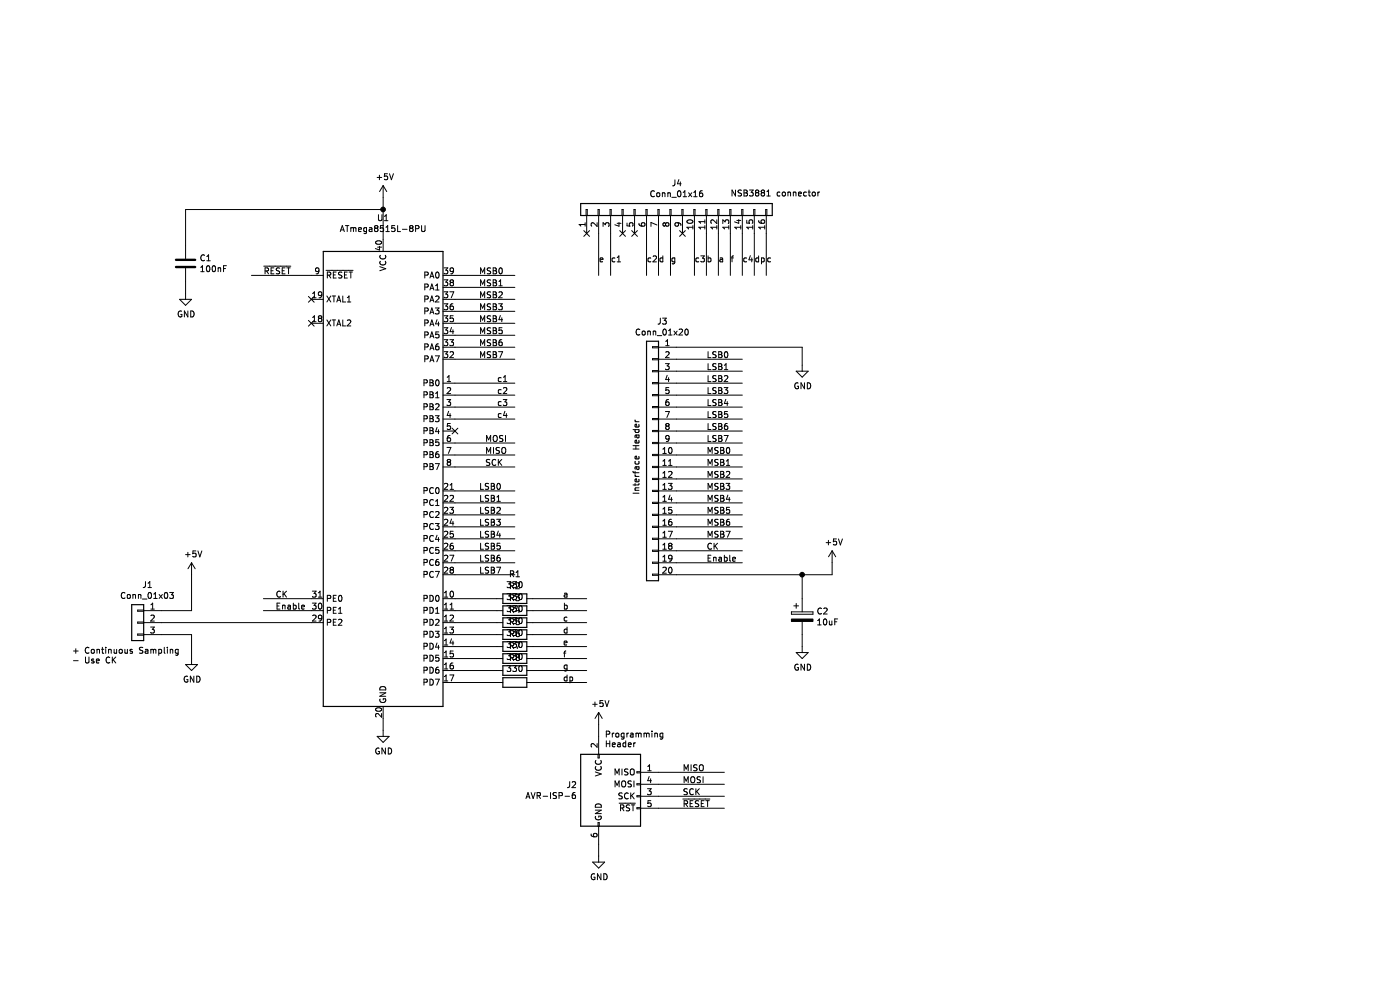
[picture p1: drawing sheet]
EESchema Schematic File Version 4
EELAYER 29 0
EELAYER END
$Descr A4 11693 8268
encoding utf-8
Sheet 1 1
Title "16-bit 4-digit Hex Display"
Date "2020-01-19"
Rev "001"
Comp "Canned Bytes"
Comment1 "ATmega8515"
Comment2 ""
Comment3 ""
Comment4 ""
$EndDescr
$Comp
L MCU_Microchip_ATmega:ATmega8515L-8PU U1
U 1 1
P 3200 4000
F 0 "U1" H 3200 6181 50  0000 C CNN
F 1 "ATmega8515L-8PU" H 3200 6090 50  0000 C CNN
F 2 "Package_DIP:DIP-40_W15.24mm" H 3200 4000 50  0001 C CIN
F 3 "http://ww1.microchip.com/downloads/en/DeviceDoc/doc2512.pdf" H 3200 4000 50  0001 C CNN
	1    3200 4000
	1    0    0    -1  
$EndComp
$Comp
L Device:C C1
U 1 1
P 1550 2200
F 0 "C1" H 1665 2246 50  0000 L CNN
F 1 "100nF" H 1665 2155 50  0000 L CNN
F 2 "Capacitor_THT:C_Rect_L9.0mm_W2.5mm_P7.50mm_MKT" H 1588 2050 50  0001 C CNN
F 3 "~" H 1550 2200 50  0001 C CNN
	1    1550 2200
	1    0    0    -1  
$EndComp
$Comp
L Connector:AVR-ISP-6 J2
U 1 1
P 5100 6650
F 0 "J2" H 4821 6746 50  0000 R CNN
F 1 "AVR-ISP-6" H 4821 6655 50  0000 R CNN
F 2 "Connector_PinHeader_2.54mm:PinHeader_2x03_P2.54mm_Vertical" V 4850 6700 50  0001 C CNN
F 3 " ~" H 3825 6100 50  0001 C CNN
	1    5100 6650
	1    0    0    -1  
$EndComp
$Comp
L Connector_Generic:Conn_01x16 J4
U 1 1
P 5600 1750
F 0 "J4" V 5817 1696 50  0000 C CNN
F 1 "Conn_01x16" V 5726 1696 50  0000 C CNN
F 2 "Connector_PinHeader_2.54mm:PinHeader_1x16_P2.54mm_Vertical" H 5600 1750 50  0001 C CNN
F 3 "~" H 5600 1750 50  0001 C CNN
	1    5600 1750
	0    -1   -1   0   
$EndComp
$Comp
L power:GND #PWR01
U 1 1
P 1550 2450
F 0 "#PWR01" H 1550 2200 50  0001 C CNN
F 1 "GND" H 1555 2277 50  0000 C CNN
F 2 "" H 1550 2450 50  0001 C CNN
F 3 "" H 1550 2450 50  0001 C CNN
	1    1550 2450
	1    0    0    -1  
$EndComp
$Comp
L power:+5V #PWR07
U 1 1
P 6950 4700
F 0 "#PWR07" H 6950 4550 50  0001 C CNN
F 1 "+5V" H 6965 4873 50  0000 C CNN
F 2 "" H 6950 4700 50  0001 C CNN
F 3 "" H 6950 4700 50  0001 C CNN
	1    6950 4700
	1    0    0    -1  
$EndComp
Text Label 6000 2200 0    50   ~ 0
a
Text Label 5900 2200 0    50   ~ 0
b
Text Label 6400 2200 0    50   ~ 0
c
Text Label 5500 2200 0    50   ~ 0
d
Text Label 5000 2200 0    50   ~ 0
e
Text Label 6100 2200 0    50   ~ 0
f
Text Label 5600 2200 0    50   ~ 0
g
Text Label 6300 2200 0    50   ~ 0
dp
Text Label 5100 2200 0    50   ~ 0
c1
Text Label 5400 2200 0    50   ~ 0
c2
Text Label 5800 2200 0    50   ~ 0
c3
Text Label 6200 2200 0    50   ~ 0
c4
Wire Wire Line
	5000 1950 5000 2300
Wire Wire Line
	5100 1950 5100 2300
Wire Wire Line
	5400 1950 5400 2300
Wire Wire Line
	5500 1950 5500 2300
Wire Wire Line
	5600 1950 5600 2300
Wire Wire Line
	5800 1950 5800 2300
Wire Wire Line
	5900 1950 5900 2300
Wire Wire Line
	6000 1950 6000 2300
Wire Wire Line
	6100 1950 6100 2300
Wire Wire Line
	6200 1950 6200 2300
Wire Wire Line
	6300 1950 6300 2300
Wire Wire Line
	6400 1950 6400 2300
Text Notes 6100 1650 0    50   ~ 0
NSB3881 connector
NoConn ~ 5700 1950
NoConn ~ 5300 1950
NoConn ~ 5200 1950
NoConn ~ 4900 1950
$Comp
L Connector_Generic:Conn_01x20 J3
U 1 1
P 5450 3800
F 0 "J3" H 5368 4917 50  0000 C CNN
F 1 "Conn_01x20" H 5368 4826 50  0000 C CNN
F 2 "Connector_PinHeader_2.54mm:PinHeader_1x20_P2.54mm_Vertical" H 5450 3800 50  0001 C CNN
F 3 "~" H 5450 3800 50  0001 C CNN
	1    5450 3800
	-1   0    0    -1  
$EndComp
$Comp
L Device:R R8
U 1 1
P 4300 5700
F 0 "R8" V 4093 5700 50  0000 C CNN
F 1 "330" V 4184 5700 50  0000 C CNN
F 2 "Resistor_THT:R_Axial_DIN0207_L6.3mm_D2.5mm_P10.16mm_Horizontal" V 4230 5700 50  0001 C CNN
F 3 "~" H 4300 5700 50  0001 C CNN
	1    4300 5700
	0    1    1    0   
$EndComp
Text Label 4700 5000 0    50   ~ 0
a
Text Label 4700 5100 0    50   ~ 0
b
Text Label 4700 5200 0    50   ~ 0
c
Text Label 4700 5300 0    50   ~ 0
d
Text Label 4700 5400 0    50   ~ 0
e
Text Label 4700 5500 0    50   ~ 0
f
Text Label 4700 5600 0    50   ~ 0
g
Text Label 4700 5700 0    50   ~ 0
dp
Wire Wire Line
	3800 3200 4300 3200
Wire Wire Line
	3800 3300 4300 3300
Wire Wire Line
	3800 3400 4300 3400
Wire Wire Line
	3800 3500 4300 3500
Wire Wire Line
	3800 3700 4300 3700
Wire Wire Line
	3800 3800 4300 3800
Wire Wire Line
	3800 3900 4300 3900
Text Label 4150 3200 0    50   ~ 0
c1
Text Label 4150 3300 0    50   ~ 0
c2
Text Label 4150 3400 0    50   ~ 0
c3
Text Label 4150 3500 0    50   ~ 0
c4
Text Label 4050 3700 0    50   ~ 0
MOSI
Text Label 4050 3800 0    50   ~ 0
MISO
Text Label 4050 3900 0    50   ~ 0
SCK
Wire Wire Line
	2600 2300 2100 2300
Text Label 2200 2300 0    50   ~ 0
~RESET
Wire Wire Line
	5500 6450 6050 6450
Wire Wire Line
	5500 6550 6050 6550
Wire Wire Line
	5500 6650 6050 6650
Wire Wire Line
	5500 6750 6050 6750
Text Label 5700 6450 0    50   ~ 0
MISO
Text Label 5700 6550 0    50   ~ 0
MOSI
Text Label 5700 6650 0    50   ~ 0
SCK
Text Label 5700 6750 0    50   ~ 0
~RESET
$Comp
L power:GND #PWR05
U 1 1
P 5000 7150
F 0 "#PWR05" H 5000 6900 50  0001 C CNN
F 1 "GND" H 5005 6977 50  0000 C CNN
F 2 "" H 5000 7150 50  0001 C CNN
F 3 "" H 5000 7150 50  0001 C CNN
	1    5000 7150
	1    0    0    -1  
$EndComp
Wire Wire Line
	5000 7050 5000 7150
$Comp
L power:+5V #PWR02
U 1 1
P 3200 1650
F 0 "#PWR02" H 3200 1500 50  0001 C CNN
F 1 "+5V" H 3215 1823 50  0000 C CNN
F 2 "" H 3200 1650 50  0001 C CNN
F 3 "" H 3200 1650 50  0001 C CNN
	1    3200 1650
	1    0    0    -1  
$EndComp
$Comp
L power:+5V #PWR04
U 1 1
P 5000 6050
F 0 "#PWR04" H 5000 5900 50  0001 C CNN
F 1 "+5V" H 5015 6223 50  0000 C CNN
F 2 "" H 5000 6050 50  0001 C CNN
F 3 "" H 5000 6050 50  0001 C CNN
	1    5000 6050
	1    0    0    -1  
$EndComp
Wire Wire Line
	5000 6050 5000 6150
$Comp
L power:GND #PWR03
U 1 1
P 3200 6100
F 0 "#PWR03" H 3200 5850 50  0001 C CNN
F 1 "GND" H 3205 5927 50  0000 C CNN
F 2 "" H 3200 6100 50  0001 C CNN
F 3 "" H 3200 6100 50  0001 C CNN
	1    3200 6100
	1    0    0    -1  
$EndComp
Wire Wire Line
	3200 6000 3200 6100
Wire Wire Line
	1550 2050 1550 1750
Wire Wire Line
	1550 1750 3200 1750
Wire Wire Line
	3200 1750 3200 1650
Wire Wire Line
	3200 1750 3200 2000
Connection ~ 3200 1750
Wire Wire Line
	1550 2350 1550 2450
NoConn ~ 2600 2500
NoConn ~ 2600 2700
Wire Wire Line
	3800 2300 4300 2300
Wire Wire Line
	3800 2400 4300 2400
Wire Wire Line
	3800 2500 4300 2500
Wire Wire Line
	3800 2600 4300 2600
Wire Wire Line
	3800 2700 4300 2700
Wire Wire Line
	3800 2800 4300 2800
Wire Wire Line
	3800 2900 4300 2900
Wire Wire Line
	3800 3000 4300 3000
Text Label 4000 2300 0    50   ~ 0
MSB0
Text Label 4000 2400 0    50   ~ 0
MSB1
Text Label 4000 2500 0    50   ~ 0
MSB2
Text Label 4000 2600 0    50   ~ 0
MSB3
Text Label 4000 2700 0    50   ~ 0
MSB4
Text Label 4000 2800 0    50   ~ 0
MSB5
Text Label 4000 2900 0    50   ~ 0
MSB6
Text Label 4000 3000 0    50   ~ 0
MSB7
Wire Wire Line
	3800 4100 4300 4100
Wire Wire Line
	3800 4200 4300 4200
Wire Wire Line
	3800 4300 4300 4300
Wire Wire Line
	3800 4400 4300 4400
Wire Wire Line
	3800 4500 4300 4500
Wire Wire Line
	3800 4600 4300 4600
Wire Wire Line
	3800 4700 4300 4700
Wire Wire Line
	3800 4800 4300 4800
Text Label 4000 4100 0    50   ~ 0
LSB0
Text Label 4000 4200 0    50   ~ 0
LSB1
Text Label 4000 4300 0    50   ~ 0
LSB2
Text Label 4000 4400 0    50   ~ 0
LSB3
Text Label 4000 4500 0    50   ~ 0
LSB4
Text Label 4000 4600 0    50   ~ 0
LSB5
Text Label 4000 4700 0    50   ~ 0
LSB6
Text Label 4000 4800 0    50   ~ 0
LSB7
Wire Wire Line
	4450 5700 4900 5700
Wire Wire Line
	4450 5600 4900 5600
Wire Wire Line
	4450 5500 4900 5500
Wire Wire Line
	4450 5400 4900 5400
Wire Wire Line
	4450 5300 4900 5300
Wire Wire Line
	4450 5200 4900 5200
Wire Wire Line
	4450 5100 4900 5100
Wire Wire Line
	4450 5000 4900 5000
Wire Wire Line
	3800 5700 4150 5700
Wire Wire Line
	3800 5600 4150 5600
Wire Wire Line
	3800 5500 4150 5500
Wire Wire Line
	3800 5400 4150 5400
Wire Wire Line
	3800 5300 4150 5300
Wire Wire Line
	3800 5200 4150 5200
Wire Wire Line
	3800 5100 4150 5100
Wire Wire Line
	3800 5000 4150 5000
$Comp
L Device:R R7
U 1 1
P 4300 5600
F 0 "R7" V 4093 5600 50  0000 C CNN
F 1 "330" V 4184 5600 50  0000 C CNN
F 2 "Resistor_THT:R_Axial_DIN0207_L6.3mm_D2.5mm_P10.16mm_Horizontal" V 4230 5600 50  0001 C CNN
F 3 "~" H 4300 5600 50  0001 C CNN
	1    4300 5600
	0    1    1    0   
$EndComp
$Comp
L Device:R R6
U 1 1
P 4300 5500
F 0 "R6" V 4093 5500 50  0000 C CNN
F 1 "330" V 4184 5500 50  0000 C CNN
F 2 "Resistor_THT:R_Axial_DIN0207_L6.3mm_D2.5mm_P10.16mm_Horizontal" V 4230 5500 50  0001 C CNN
F 3 "~" H 4300 5500 50  0001 C CNN
	1    4300 5500
	0    1    1    0   
$EndComp
$Comp
L Device:R R5
U 1 1
P 4300 5400
F 0 "R5" V 4093 5400 50  0000 C CNN
F 1 "330" V 4184 5400 50  0000 C CNN
F 2 "Resistor_THT:R_Axial_DIN0207_L6.3mm_D2.5mm_P10.16mm_Horizontal" V 4230 5400 50  0001 C CNN
F 3 "~" H 4300 5400 50  0001 C CNN
	1    4300 5400
	0    1    1    0   
$EndComp
$Comp
L Device:R R4
U 1 1
P 4300 5300
F 0 "R4" V 4093 5300 50  0000 C CNN
F 1 "330" V 4184 5300 50  0000 C CNN
F 2 "Resistor_THT:R_Axial_DIN0207_L6.3mm_D2.5mm_P10.16mm_Horizontal" V 4230 5300 50  0001 C CNN
F 3 "~" H 4300 5300 50  0001 C CNN
	1    4300 5300
	0    1    1    0   
$EndComp
$Comp
L Device:R R3
U 1 1
P 4300 5200
F 0 "R3" V 4093 5200 50  0000 C CNN
F 1 "330" V 4184 5200 50  0000 C CNN
F 2 "Resistor_THT:R_Axial_DIN0207_L6.3mm_D2.5mm_P10.16mm_Horizontal" V 4230 5200 50  0001 C CNN
F 3 "~" H 4300 5200 50  0001 C CNN
	1    4300 5200
	0    1    1    0   
$EndComp
$Comp
L Device:R R2
U 1 1
P 4300 5100
F 0 "R2" V 4093 5100 50  0000 C CNN
F 1 "330" V 4184 5100 50  0000 C CNN
F 2 "Resistor_THT:R_Axial_DIN0207_L6.3mm_D2.5mm_P10.16mm_Horizontal" V 4230 5100 50  0001 C CNN
F 3 "~" H 4300 5100 50  0001 C CNN
	1    4300 5100
	0    1    1    0   
$EndComp
$Comp
L Device:R R1
U 1 1
P 4300 5000
F 0 "R1" V 4093 5000 50  0000 C CNN
F 1 "330" V 4184 5000 50  0000 C CNN
F 2 "Resistor_THT:R_Axial_DIN0207_L6.3mm_D2.5mm_P10.16mm_Horizontal" V 4230 5000 50  0001 C CNN
F 3 "~" H 4300 5000 50  0001 C CNN
	1    4300 5000
	0    1    1    0   
$EndComp
Wire Wire Line
	5650 3000 6200 3000
Wire Wire Line
	5650 3100 6200 3100
Wire Wire Line
	5650 3200 6200 3200
Wire Wire Line
	5650 3300 6200 3300
Wire Wire Line
	5650 3400 6200 3400
Wire Wire Line
	5650 3500 6200 3500
Wire Wire Line
	5650 3600 6200 3600
Wire Wire Line
	5650 3700 6200 3700
Wire Wire Line
	5650 3800 6200 3800
Wire Wire Line
	5650 3900 6200 3900
Wire Wire Line
	5650 4000 6200 4000
Wire Wire Line
	5650 4100 6200 4100
Wire Wire Line
	5650 4200 6200 4200
Wire Wire Line
	5650 4300 6200 4300
Wire Wire Line
	5650 4400 6200 4400
Wire Wire Line
	5650 4500 6200 4500
Wire Wire Line
	5650 4600 6200 4600
Wire Wire Line
	5650 4700 6200 4700
Text Label 5900 3000 0    50   ~ 0
LSB0
Text Label 5900 3100 0    50   ~ 0
LSB1
Text Label 5900 3200 0    50   ~ 0
LSB2
Text Label 5900 3300 0    50   ~ 0
LSB3
Text Label 5900 3400 0    50   ~ 0
LSB4
Text Label 5900 3500 0    50   ~ 0
LSB5
Text Label 5900 3600 0    50   ~ 0
LSB6
Text Label 5900 3700 0    50   ~ 0
LSB7
Text Label 5900 3800 0    50   ~ 0
MSB0
Text Label 5900 3900 0    50   ~ 0
MSB1
Text Label 5900 4000 0    50   ~ 0
MSB2
Text Label 5900 4100 0    50   ~ 0
MSB3
Text Label 5900 4200 0    50   ~ 0
MSB4
Text Label 5900 4300 0    50   ~ 0
MSB5
Text Label 5900 4400 0    50   ~ 0
MSB6
Text Label 5900 4500 0    50   ~ 0
MSB7
$Comp
L power:GND #PWR06
U 1 1
P 6700 3050
F 0 "#PWR06" H 6700 2800 50  0001 C CNN
F 1 "GND" H 6705 2877 50  0000 C CNN
F 2 "" H 6700 3050 50  0001 C CNN
F 3 "" H 6700 3050 50  0001 C CNN
	1    6700 3050
	1    0    0    -1  
$EndComp
Wire Wire Line
	6950 4800 6950 4700
Wire Wire Line
	5650 4800 6700 4800
Wire Wire Line
	6700 2900 6700 3050
Wire Wire Line
	5650 2900 6700 2900
Text Label 5900 4600 0    50   ~ 0
CK
Text Label 5900 4700 0    50   ~ 0
Enable
$Comp
L Connector_Generic:Conn_01x03 J1
U 1 1
P 1150 5200
F 0 "J1" H 1068 5517 50  0000 C CNN
F 1 "Conn_01x03" H 1068 5426 50  0000 C CNN
F 2 "Connector_PinHeader_2.54mm:PinHeader_1x03_P2.54mm_Vertical" H 1150 5200 50  0001 C CNN
F 3 "~" H 1150 5200 50  0001 C CNN
	1    1150 5200
	-1   0    0    -1  
$EndComp
Wire Wire Line
	1350 5200 2600 5200
Wire Wire Line
	2600 5000 2200 5000
Wire Wire Line
	2600 5100 2200 5100
Text Label 2300 5000 0    50   ~ 0
CK
Text Label 2300 5100 0    50   ~ 0
Enable
NoConn ~ 3800 3600
$Comp
L Device:CP C2
U 1 1
P 6700 5150
F 0 "C2" H 6818 5196 50  0000 L CNN
F 1 "10uF" H 6818 5105 50  0000 L CNN
F 2 "Capacitor_THT:CP_Radial_D5.0mm_P2.50mm" H 6738 5000 50  0001 C CNN
F 3 "~" H 6700 5150 50  0001 C CNN
	1    6700 5150
	1    0    0    -1  
$EndComp
$Comp
L power:GND #PWR0101
U 1 1
P 6700 5400
F 0 "#PWR0101" H 6700 5150 50  0001 C CNN
F 1 "GND" H 6705 5227 50  0000 C CNN
F 2 "" H 6700 5400 50  0001 C CNN
F 3 "" H 6700 5400 50  0001 C CNN
	1    6700 5400
	1    0    0    -1  
$EndComp
Wire Wire Line
	6700 5300 6700 5400
Wire Wire Line
	6700 5000 6700 4800
Connection ~ 6700 4800
Wire Wire Line
	6700 4800 6950 4800
$Comp
L power:+5V #PWR0102
U 1 1
P 1600 4800
F 0 "#PWR0102" H 1600 4650 50  0001 C CNN
F 1 "+5V" H 1615 4973 50  0000 C CNN
F 2 "" H 1600 4800 50  0001 C CNN
F 3 "" H 1600 4800 50  0001 C CNN
	1    1600 4800
	1    0    0    -1  
$EndComp
$Comp
L power:GND #PWR0103
U 1 1
P 1600 5500
F 0 "#PWR0103" H 1600 5250 50  0001 C CNN
F 1 "GND" H 1605 5327 50  0000 C CNN
F 2 "" H 1600 5500 50  0001 C CNN
F 3 "" H 1600 5500 50  0001 C CNN
	1    1600 5500
	1    0    0    -1  
$EndComp
Wire Wire Line
	1350 5100 1600 5100
Wire Wire Line
	1600 5100 1600 4800
Wire Wire Line
	1350 5300 1600 5300
Wire Wire Line
	1600 5300 1600 5500
Text Notes 600  5550 0    50   ~ 0
+ Continuous Sampling\n- Use CK
Text Notes 5350 3500 3    50   ~ 0
Interface Header
Text Notes 5050 6250 0    50   ~ 0
Programming\nHeader
$EndSCHEMATC
